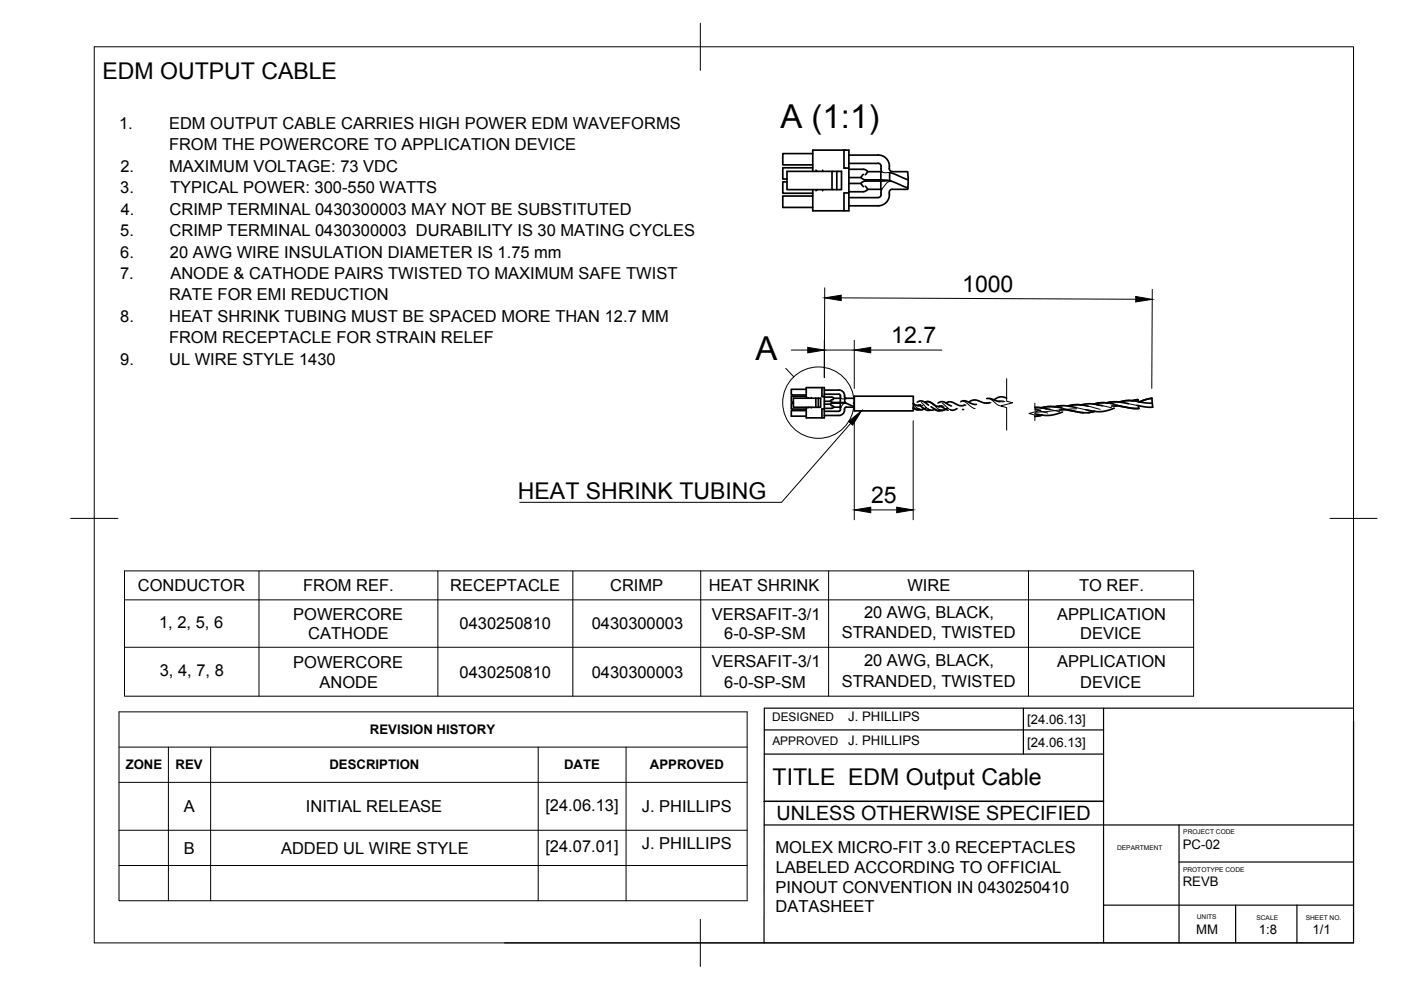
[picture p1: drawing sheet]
<svg xmlns="http://www.w3.org/2000/svg" width="297mm" height="210mm" viewBox="0 0 297 210" stroke-linecap="round" stroke-linejoin="round" font-family="sans-serif">
<!-- layer: Visible -->
<g fill="none" stroke="#000" stroke-width=".36">
<path d="M166.9 38.6h-.9v2.4h6.3M166.9 36.3h11.5v3.9h-11.5zM172.3 32.6h-6.3v2.4h6.3M172.3 35.6h-6.3v2.4h.9M173 36.1l.3 .2M174.4 36.1v.2M176.4 36.3v3.9M177.4 36.3v3.9M178.9 31.8h1.1v12.9h-7.7v-4.5M178.9 31.8v3.8h1.1M178.9 31.8h-6.6v4.5M180 32.9h6.2a2.38 2.38 0 0 1 2.4 2.3"/>
<path d="M180 34.6h6.2M180 35.9h3M180 37.6h2.5M180 38.9h2.5M182.5 38.9l.5 .7M182.6 37.6l.3 .4 .6 .1h3.3M183 37l-.5 .6M183.1 35.9l.5 .1 .4 .4M183.5 39.5l.5 .6M184 36.4l-.5 .7M184 36.4h2.9M186.2 34.6a.62 .62 0 0 1 .6 .6"/>
<path d="M186.8 36.4v1.7M186.8 38.1l1.8 .2M186.8 38.4v1.7M186.8 38.4h-3.3l-.6 .1-.3 .4M186.8 35.3l.1 1.1M188.3 38.3l-1.5 .1M188.6 35.3a.86 .86 0 0 0 .3 1l.3 .1M188.6 36.6v1.7M188.6 38.3l3.9 1.5M188.6 38.3v.2M188.8 36.6l3.8 1.5M188.9 38.4h-.2"/>
<path d="M189.2 36.4h3.2l.2 1.7M192.5 39.8l-.1 .3h-3.2a.59 .59 0 0 0-.6 .6v.6M192.6 38.1l-.1 1.7M172.3 41.6h-6.3v2.4h6.3M173.3 40.2l-.3 .2M174.4 40.2v.2M180 40.9h-1.1v3.8M180 41.9h6.2M180 40.7h3M184 40.1h2.8M184 40.1l-.4 .4-.5 .1M186.8 40.1h.1h-.1"/>
<path d="M186.8 41.3a.62 .62 0 0 1-.6 .6M186.9 40.1l-.1 1.2M188.6 41.3a2.38 2.38 0 0 1-2.4 2.3h-6.2M168.2 85.5h-.4v1.2h3.1M168.2 84.4h5.8v2h-5.8zM170.9 87.1h-3.1v1.1h3.1M170.9 82.5h-3.1v1.2h3.1M170.9 84h-3.1v1.3h.4M171.3 84.3l.1 .1M171.4 86.4l-.1 .1M172 84.3v.1M172 86.4v.1"/>
<path d="M173 84.4v2M173.5 84.4v2M174.3 82.2h.5v6.4h-3.9v-2.2M174.3 82.2v1.9h.5M174.3 82.2h-3.4v2.2M174.8 86.7h-.5v1.9M174.8 83.6h3.1l.2 .1 .1 .7h-1.4M174.8 82.7h3.1a1.33 1.33 0 0 1 1.2 1.6l.3 .1h1.7M174.8 84.2h1.5M174.8 85.1h1.3M174.8 85.7h1.3M174.8 86.6h1.5"/>
<path d="M176.1 85.1l.4 .2h1.7M176.1 85.7l.2 .3M176.3 84.7l-.2 .4M176.3 84.2l.5 .2M176.5 86l.3 .3h1.4v.6M176.8 84.4l-.3 .4M176.8 86.3l-.5 .3M178.2 84.4v.9M178.2 85.3l.9 .1M178.2 85.5v.8M178.2 85.5l-1.7-.1-.4 .3M178.2 86.9l-.3 .3h-3.1"/>
<path d="M178.9 85.4l-.7 .1M179.1 86.9a1.2 1.2 0 0 1-1.2 1.2h-3.1M179.1 84.6v.8M179.1 85.4l1.9 .8M179.1 85.4v.1M179.2 85.3l-.1 .1M179.2 85.4v.1M181.1 86.3l-1.9 .1-.2 .5M181.1 85.4l-.1 .1M181.1 84h12.5v3.1h-12.5zM193.6 86.5a1.38 1.38 0 0 0 1.3 .3M193.6 86.6l.1-.1a1.26 1.26 0 0 0 1.2 .3"/>
<path d="M193.8 85.7l-.2-.2 .9 .5 .7-.1-.5 .1 .1-.1M194.5 85.3l.1-.1a1.74 1.74 0 0 1 2.2 .6l.1 .1M195.1 86.1l1.2 .8h.9M195.9 86.7l-.4 .2-.6-.1M196.4 86.4l-1.1 .5-.8-.3M196.7 86.7a1.41 1.41 0 0 0 1.6 .1l.6 .3 .6-.1M197.4 86.2l1.1 .8 .5 .1 .5-.1M198.2 85.9l-1.2-.7-.9 .1 .9-.1 1.7 1h.6l.4-.2M198.9 85.4a1.74 1.74 0 0 1 2.3 .4l.4 .2M199.3 86.1l-.2 .1M199.4 86.2h-.3M199.6 86.2l1.4 .8"/>
<path d="M200.5 86.8l-1 .2M200.6 85.5l.9-.3 2 .8 1.1-.2M200.9 86.5l-1 .5-.8-.2M202.9 86.6a1.39 1.39 0 0 1-1.4 .3M203.7 85.2a2.33 2.33 0 0 1 2.3 .4l1 .1M204.1 86.8h.2M205.4 85.3l.5-.3 .8-.2 2 .7 1.1-.2M209.2 84.5h.6l2.2 .6M213.4 84.4l-1.2-.3-.8 .2-.7 .5M219.4 86.9h.2M219.4 88.3l1.5-.3zM220.8 86.5l1.9-.3 2.5 .3"/>
<path d="M220.8 86.5l-1.4-.1h1.2l2.1 .4M223.6 86.2h-1.4l-1.4 .3M223.6 86.2l2-.2 2.6 .4M224.7 86.9l1.8 .1 1.8 .3a7.2 7.2 0 0 0 3.8-.1l-1.4 .3M225.2 86l-1.6 .2M225.3 87.4l-1 .3a8 8 0 0 1-4.9 0M226.5 87l3.2 .5M233.8 86l-3.1-.4-1.5 .2h-1.4l-1.4 .3 2.3-.3 2 .3M234.7 85.4h-1.4l-1.4 .3M234.7 85.4l2.1-.2 2.4 .4M235.7 86.1h1.2l2.9 .4 1.6 .1M236.2 85.7l-2.6-.3-1.7 .3"/>
<path d="M236.2 86.5l-.9 .4a8.3 8.3 0 0 1-5.1 0M237.4 85.3a11 11 0 0 1 5.6 .1l1.3 .1 .1 .8h-1.7l-1.7-.3M237.4 85.3l-1.4-.1-1.3 .2M237.4 86.1l2.7 .5h1.3M241.3 84.7v.1a.42 .42 0 0 0 .3 .4 .42 .42 0 0 0 .5-.2l2.1-.6 .1 .9M241.3 84.7l-1.2 .3h-1.7l-1 .3M241.3 84.7l-1.2 .3M241.4 86v.6"/>
</g>
<!-- layer: Visible Narrow -->
<g fill="none" stroke="#000" stroke-width=".21">
<path d="M186.9 36.4l.7 .2h1.2M188.7 38.4l-.5 .3-1.3 1.4M178.2 84.4l1.2 .2M179.2 85.5l-.3 .1-.7 .7M179.2 85.3h.2M181 86.2h.1M193.6 85.7l.9 .9M194.1 85.9h.4M194.7 85.8l.4 .3M195.3 85.3l1.4 1.4M195.4 86h.3M195.7 86.4l.1 .2"/>
<path d="M197.5 85.5l1.6 1.3M198.9 86.1h-.3M199.1 86l.5 .2M199.7 85.4l1.8 1.5M200.2 86.1h-.4M201.6 86l.2 .1M203.8 85.9l-.4 .1M204.2 85.1l.6 .2 1.2 1.1 .7 .2M204.8 85.9l-.3 .1M206.4 85.7h.1M207.1 85.7h-.1M209.3 85.4l-.6 .1"/>
<path d="M209.4 84.5l.6 .1 1.5 1.2 .5 .2M210.1 85.4l-.6 .1M212.8 85l-1.3 .1M213.1 85.1h-1.1M219.6 86.9l2.5 .7M221 86.5l.9 .3M222.7 86.8l2 .5M225.2 86.5l2.5 .7M228.2 86.4l2 .5M228.3 86.7l-8.9 .7M229.2 87.5h.1M230.7 86.1l2.6 .7"/>
<path d="M232.1 85.7l.9 .3M233.8 86l1.9 .4M236.2 85.7l2.5 .7M237 86.1l-.8 .1M239.2 85.6l1.8 .4"/>
</g>
<!-- layer: BORDER -->
<path d="M20 9.9h267v190h-267zM148.5 4.9v10M15 109.9h10M282 109.9h10M148.5 194.9v10" fill="none" stroke="#000" stroke-width=".21"/>
<!-- layer: TITLEBLOCK -->
<g fill="none" stroke="#000" stroke-width=".25">
<path d="M162.1 154.8h71.9M162.1 159.9h71.9M217 150.1v9.8M234 150.1v49.8M287 152.9v47h-180M287 150.1h-124.9l-.1 49.8M162 169.9h72M162 174.9h125M234 169.9h-72h72M250 174.9v25M234 191.9h53M250 182.8h36.9"/>
<path d="M262 191.9v8M275 191.9v8"/>
</g>
<!-- layer: Break Lines -->
<path d="M213.4 80.3v4.8l1.3 .3-2.5 .7 1.2 .3v4.8M219.4 85.5v1.1l1.3 .4-2.5 .7 1.2 .3v1.2" fill="none" stroke="#000" stroke-width=".21"/>
<!-- layer: Custom Tables -->
<g fill="none" stroke="#000" stroke-width=".21">
<path d="M26.4 121h226.7v26.6h-226.7zM26.4 127.2h226.7M26.4 137.2h226.7M54.9 121v26.6M92.8 121v26.6M121.5 121v26.6M148.6 121v26.6M175.7 121v26.6M218.1 121v26.6M25.2 150.9h133.2v40.1h-133.2zM25.2 158.4h133.2M35.7 158.4v32.6"/>
<path d="M44.7 158.4v32.6M114.1 158.4v32.6M132.7 158.4v32.6M25.2 165.9h133.2M25.2 176h133.2M25.2 183.5h133.2"/>
</g>
<!-- layer: Detail Boundary -->
<g fill="none" stroke="#000" stroke-width=".21">
<path d="M166.6 78.1l1.7 1.8"/>
<circle cx="173.5" cy="85.4" r="7.6"/>
</g>
<!-- layer: FD_Dimensions -->
<path d="M167.8 74.2h3.5M174.8 74.2h6.3M174.9 61l-.1 19.1v-8M178.4 63.2l62.4 .3M181.1 72.1v10.3M184.6 74.2h15.1M244.3 61.4l-.1 21M181.1 89.2v21M193.6 89.2v21M184.6 108.1h5.5" fill="none" stroke="#000" stroke-width=".21"/>
<path d="M171.3 73.7l3.5 .5-3.5 .6zM174.9 63.2l3.5-.6v1.1zM181.1 74.2l3.5-.5v1.1zM240.8 62.9l3.5 .6-3.5 .5zM181.1 108.1l3.5-.6v1.2zM190.1 107.5l3.5 .6-3.5 .6z" fill="#000" stroke="#000" stroke-width=".21"/>
<!-- layer: Leaders -->
<path d="M179.9 89.4l2.7-2.3-1.8 3z" fill="#000" stroke="#000" stroke-width=".21"/>
<path d="M180.4 89.8l-14.7 16.7h-55.5" fill="none" stroke="#000" stroke-width=".21"/>
<g font-size="7">
<text x="165.5" y="27.1">A (1:1)</text>
<text x="160.2" y="76.3">A</text>
</g>
<g font-size="4.9">
<text x="21.7" y="16.7">EDM OUTPUT CABLE</text>
<text x="204" y="61.8">1000</text>
<text x="189" y="72.8">12.7</text>
<text x="109.8" y="105.8">HEAT SHRINK TUBING</text>
<text x="184.7" y="106.7">25</text>
<text x="163.8" y="166.3">TITLE EDM Output Cable</text>
</g>
<text font-size="4.2" x="164.6" y="173.9">UNLESS OTHERWISE SPECIFIED</text>
<g font-size="3.5">
<text x="25.3" y="27.4">1.</text>
<text x="35.9" y="27.4">EDM OUTPUT CABLE CARRIES HIGH POWER EDM WAVEFORMS</text>
<text x="35.8" y="31.9">FROM THE POWERCORE TO APPLICATION DEVICE</text>
<text x="25.5" y="41">3.</text>
<text x="25.5" y="36.4">2.</text>
<text x="35.9" y="36.4">MAXIMUM VOLTAGE: 73 VDC</text>
<text x="36" y="41">TYPICAL POWER: 300-550 WATTS</text>
<text x="25.6" y="45.5">4.</text>
<text x="36" y="45.5">CRIMP TERMINAL 0430300003 MAY NOT BE SUBSTITUTED</text>
<text x="25.5" y="50.1">5.</text>
<text x="36" y="50.1">CRIMP TERMINAL 0430300003 DURABILITY IS 30 MATING CYCLES</text>
<text x="25.5" y="59.2">7.</text>
<text x="25.5" y="54.6">6.</text>
<text x="36" y="54.6">20 AWG WIRE INSULATION DIAMETER IS 1.75 mm</text>
<text x="36.1" y="59.2">ANODE &amp; CATHODE PAIRS TWISTED TO MAXIMUM SAFE TWIST</text>
<text x="35.9" y="63.7">RATE FOR EMI REDUCTION</text>
<text x="25.5" y="68.3">8.</text>
<text x="35.9" y="68.3">HEAT SHRINK TUBING MUST BE SPACED MORE THAN 12.7 MM</text>
<text x="25.5" y="77.3">9.</text>
<text x="35.8" y="72.8">FROM RECEPTACLE FOR STRAIN RELEF</text>
<text x="35.9" y="77.3">UL WIRE STYLE 1430</text>
<text x="29.2" y="125.4">CONDUCTOR</text>
<text x="64.3" y="125.4">FROM REF.</text>
<text x="95.5" y="125.4">RECEPTACLE</text>
<text x="129.4" y="125.4">CRIMP</text>
<text x="150.3" y="125.4">HEAT SHRINK</text>
<text x="192.4" y="125.4">WIRE</text>
<text x="228.8" y="125.4">TO REF.</text>
<text x="62.2" y="131.4">POWERCORE</text>
<text x="150.9" y="131.4">VERSAFIT-3/1</text>
<text x="183.2" y="131.1">20 AWG, BLACK,</text>
<text x="224.2" y="131.4">APPLICATION</text>
<text x="33.7" y="133.2">1, 2, 5, 6</text>
<text x="65.3" y="135.6">CATHODE</text>
<text x="97.4" y="133.4">0430250810</text>
<text x="125.5" y="133.4">0430300003</text>
<text x="153.6" y="135.6">6-0-SP-SM</text>
<text x="178.5" y="135.3">STRANDED, TWISTED</text>
<text x="229" y="135.6">DEVICE</text>
<text x="33.9" y="143.4">3, 4, 7, 8</text>
<text x="62.2" y="141.6">POWERCORE</text>
<text x="97.4" y="143.7">0430250810</text>
<text x="125.5" y="143.7">0430300003</text>
<text x="150.9" y="141.4">VERSAFIT-3/1</text>
<text x="183.2" y="141.2">20 AWG, BLACK,</text>
<text x="224.2" y="141.4">APPLICATION</text>
<text x="67.8" y="145.8">ANODE</text>
<text x="153.6" y="145.9">6-0-SP-SM</text>
<text x="178.5" y="145.7">STRANDED, TWISTED</text>
<text x="229" y="145.9">DEVICE</text>
<text x="39" y="172.2">A</text>
<text x="64.9" y="172.2">INITIAL RELEASE</text>
<text x="115.6" y="171.9">[24.06.13]</text>
<text x="136.1" y="172.2">J. PHILLIPS</text>
<text x="136.1" y="180">J. PHILLIPS</text>
<text x="39" y="181">B</text>
<text x="59.6" y="181">ADDED UL WIRE STYLE</text>
<text x="115.6" y="180.7">[24.07.01]</text>
<text x="164.4" y="180.8">MOLEX MICRO-FIT 3.0 RECEPTACLES</text>
<text x="164.5" y="185.1">LABELED ACCORDING TO OFFICIAL</text>
<text x="164.4" y="189.3">PINOUT CONVENTION IN 0430250410</text>
<text x="164.4" y="193.5">DATASHEET</text>
</g>
<g font-size="2.8">
<text x="78.4" y="155.7">REVISION HISTORY</text>
<text x="179.8" y="152.9">J. PHILLIPS</text>
<text x="217.8" y="153.5">[24.06.13]</text>
<text x="179.8" y="158">J. PHILLIPS</text>
<text x="217.8" y="158.4">[24.06.13]</text>
<text x="26.6" y="163.1">ZONE</text>
<text x="37.2" y="163.1">REV</text>
<text x="69.8" y="163.1">DESCRIPTION</text>
<text x="119.6" y="163.1">DATE</text>
<text x="137.8" y="163.1">APPROVED</text>
<text x="250.8" y="179.9">PC-02</text>
<text x="250.8" y="187.9">REVB</text>
<text x="253.6" y="198">MM</text>
<text x="278.3" y="198">1/1</text>
<text x="266.9" y="198">1:8</text>
</g>
<g font-size="2.5">
<text x="163.7" y="153">DESIGNED</text>
<text x="163.8" y="157.9">APPROVED</text>
</g>
<g font-size="1.4">
<text x="250.9" y="176.9">PROJECT CODE</text>
<text x="236.9" y="180.2">DEPARTMENT</text>
<text x="250.8" y="184.8">PROTOTYPE CODE</text>
<text x="253.8" y="194.9">UNITS</text>
<text x="266.4" y="195">SCALE</text>
<text x="276.9" y="195">SHEET NO.</text>
</g>
</svg>
